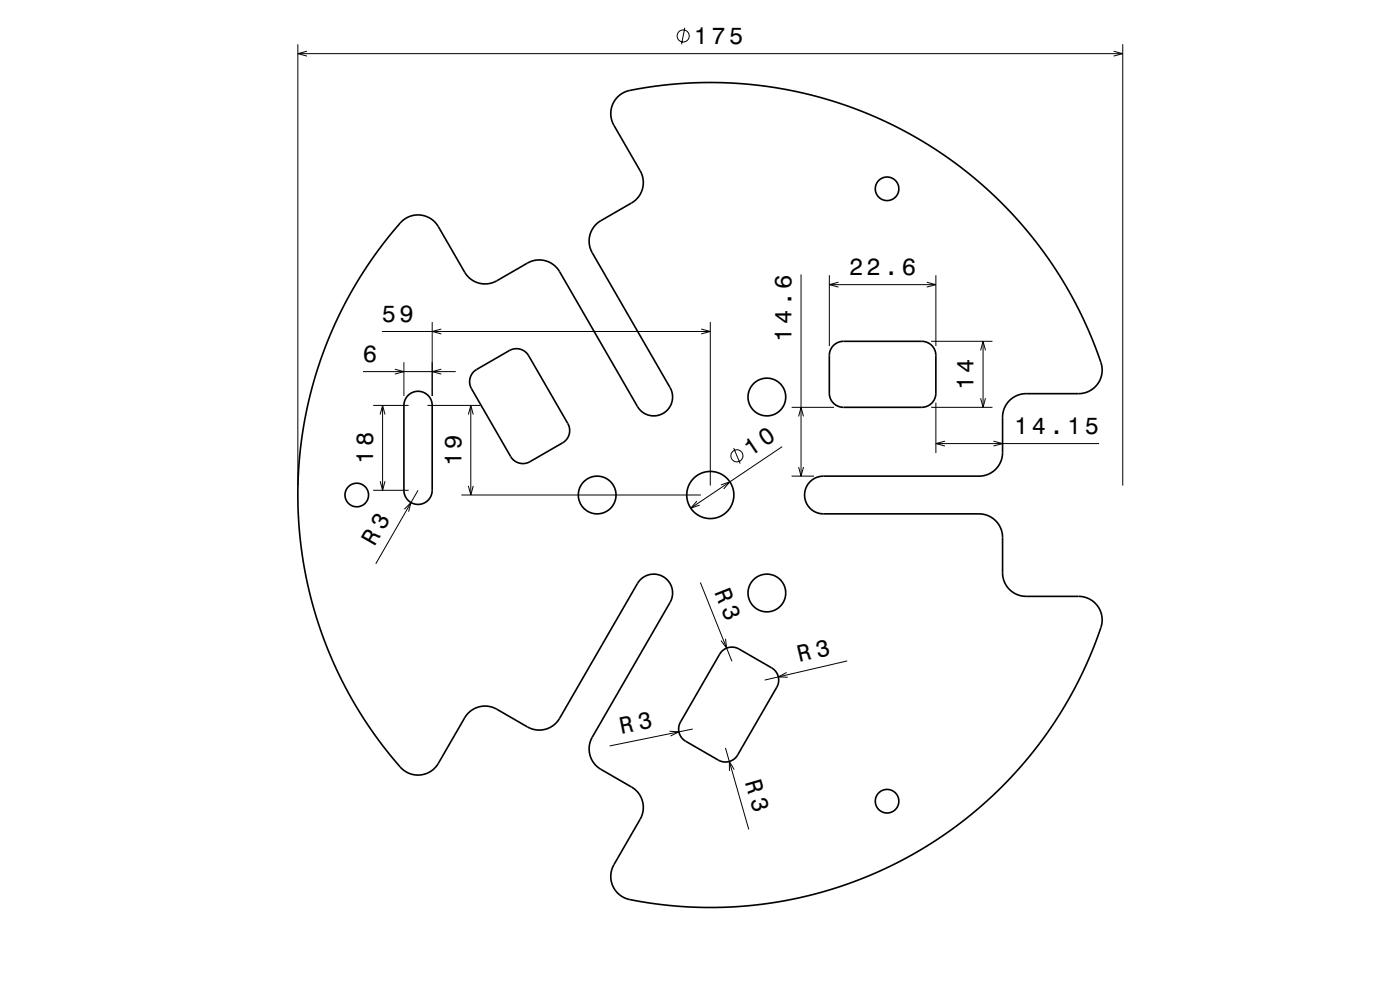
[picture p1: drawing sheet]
<svg xmlns="http://www.w3.org/2000/svg" width="297mm" height="210mm" viewBox="0 0 297 210" stroke-linecap="round" stroke-linejoin="round" font-family="sans-serif">
<g fill="none" stroke="#000" stroke-width=".21">
<path d="M63.2 9.4v93.6M63.2 11.4h175M65.1 10.9l-1.9 .5 1.9 .5M145.3 5.9l-.7 3.5M236.3 10.9l1.9 .5-1.9 .5M238.2 9.4v93.6M169.9 58.2v42.8M175.9 58.4v15M177.9 59.9l-2 .5 2 .5M196.6 59.9l1.9 .5-1.9 .5M198.5 58.4v15M77 78.8h19.7"/>
<path d="M81 70.3h69.7M83.8 78.3l1.9 .5-1.9 .6M85.7 76.8v7.2M91.7 68.3v15.7M93.6 69.8l-1.9 .5 1.9 .5M93.6 78.3l-1.9 .5 1.9 .6M148.8 69.8l1.9 .5-1.9 .5M150.7 68.3v34.7M175.9 60.4h22.6M197.5 72.4h13M208 74.3l.5-1.9 .6 1.9M208.5 72.4v14"/>
<path d="M79.2 86h7.5M80.6 87.9l.6-1.9 .5 1.9M81.2 86v18M90.7 86h11.2M99.4 87.9l.5-1.9 .5 1.9M99.9 86v19M155.6 95l1.4 3.3M165.9 94.7l-19.4 13.1M167.9 86.4h9M169.4 88.3l.5-1.9 .6 1.9M169.4 99.1l.5 1.9 .6-1.9M197.5 86.4h13"/>
<path d="M198.5 85.4v10.7M198.5 94.1h34.7M200.5 93.6l-2 .5 2 .5M208 84.5l.5 1.9 .6-1.9M210.8 93.6l1.9 .5-1.9 .5M79.2 104h7.5M80.6 102.1l.6 1.9 .5-1.9M85.8 108l1.4-1.4-.5 1.9M88.7 104l-9 15.6M97.9 105h50.8M99.4 103.1l.5 1.9 .5-1.9M147.9 106.3l-1.4 1.5 1.9-.7"/>
<path d="M152.9 102.9l1.9-.7-1.3 1.5M167.9 101h4.8M148.6 123.6l6.7 16.7M153.9 135.5l.2 2-1.1-1.6M142 155.1l2 .1-1.8 .9M147 154.6l-17.7 3.6M153.9 158.6l4.9 17.3M166.9 142.6l-1.8 1 2 .1M179.7 140.2l-17.5 4.1M155.8 163.2l-1.1-1.7 .1 2"/>
<circle cx="144.9" cy="7.6" r="1.28"/>
<circle cx="156.3" cy="96.7" r="1.28"/>
</g>
<g fill="none" stroke="#000" stroke-width=".35">
<path d="M85.1 47.1a5 5 0 0 1 7.9 1l5.7 9.8a5 5 0 0 0 6.7 1.7l6.6-3.8a5 5 0 0 1 6.7 1.8l16.7 28.8a4 4 0 0 0 5.4 1.2 4 4 0 0 0 1.4-5.4l-16.6-28.7a5 5 0 0 1 1.9-6.7l6.7-3.9a5 5 0 0 0 1.6-6.7l-5.7-9.8a5.1 5.1 0 0 1 4.5-7.4l7.9-1.1 7.3-.4 7.5 .2 7.7 1 7.8 1.6 7.4 2.3 7.1 3 7.2 3.6 6.3 4.1 5.9 4.5 5.4 4.9 5.6 6 4.7 6.2 3.9 6.1 3.4 6.4 3.2 7.6a6.7 6.7 0 0 1 .6 5.3 5 5 0 0 1-4.7 3.2h-11.4a5 5 0 0 0-4.7 5v7.6a5 5 0 0 1-5 4.9h-33.3a4 4 0 0 0-3.7 4.1 4 4 0 0 0 4 3.9h33.1a5 5 0 0 1 4.9 5v7.8a5 5 0 0 0 5 4.7h11.4a5.1 5.1 0 0 1 4.1 7.6l-2.8 6.9-3.5 7-3.9 6.3-4.8 6.4-5.2 5.8-5.9 5.4-6.4 4.9-5.8 3.7-6.7 3.5-7.3 3.1-6.9 2.3-7.8 1.7-7.5 1-7.5 .4-7.2-.3-8.4-1a7 7 0 0 1-4.8-2 5 5 0 0 1-.6-5.8l5.7-9.8a5 5 0 0 0-1.9-6.7l-6.6-3.8a5 5 0 0 1-1.8-6.7l16.7-28.8a4 4 0 0 0-1.7-5.3 4 4 0 0 0-5.4 1.5l-16.5 28.7a5 5 0 0 1-6.8 1.7l-6.7-3.9a5 5 0 0 0-6.6 2l-5.7 9.8a5.1 5.1 0 0 1-8.7-.2l-4.6-5.9-4.4-6.7-3.7-7-3-7.2-2.2-7.1-1.7-7.6-1.1-7.4-.3-8.5 .4-8 1.1-7.7 1.8-7.5 2.6-7.8 3.1-7.1 3.6-6.6 4.1-6.3zM100.5 78.8l7.6-4.4a3 3 0 0 1 4.1 1.1l8.3 14.3a3 3 0 0 1-1.1 4.1l-7 4a3 3 0 0 1-4.1-1.1l-8.3-14.3a3 3 0 0 1 .5-3.7zM176.9 73.2a3 3 0 0 1 2-.8h16.6a3 3 0 0 1 3 3v8a3 3 0 0 1-3 3h-16.6a3 3 0 0 1-3-3v-8a2.98 2.98 0 0 1 1-2.2zM86.6 83.8a3 3 0 0 1 3.3-.6 3 3 0 0 1 1.8 2.8v18a3 3 0 0 1-3 3 3 3 0 0 1-3-3v-18.2a3 3 0 0 1 .9-2zM153.1 138.2a3 3 0 0 1 3.7-.5l6.9 4a3 3 0 0 1 1.1 4.1l-8.3 14.3a2.99 2.99 0 0 1-4.1 1.1l-6.9-4a2.99 2.99 0 0 1-1.1-4.1z"/>
<circle cx="188.2" cy="40" r="2.5"/>
<circle cx="162.7" cy="84.2" r="4"/>
<circle cx="75.7" cy="105" r="2.5"/>
<circle cx="126.7" cy="105" r="4"/>
<circle cx="150.7" cy="105" r="5"/>
<circle cx="162.7" cy="125.8" r="4"/>
<circle cx="188.2" cy="170" r="2.5"/>
</g>
<g font-size="5.1">
<text x="159.2" y="96.9" transform="rotate(-34 159.2 96.9)">10</text>
<text x="79.4" y="116.1" transform="rotate(-60 79.4 116.1)">R 3</text>
</g>
<g font-size="5">
<text x="147.2" y="9.4">175</text>
<text x="180.1" y="58.4">22.6</text>
<text x="81" y="68.3">59</text>
<text x="77" y="76.8">6</text>
<text x="167.9" y="72.5" transform="rotate(-90 167.9 72.5)">14.6</text>
<text x="206.5" y="82.8" transform="rotate(-90 206.5 82.8)">14</text>
<text x="215.2" y="92.1">14.15</text>
<text x="79.2" y="98.4" transform="rotate(-90 79.2 98.4)">18</text>
<text x="97.9" y="98.9" transform="rotate(-90 97.9 98.9)">19</text>
<text x="151.5" y="125.5" transform="rotate(68 151.5 125.5)">R 3</text>
<text x="169.5" y="140.5" transform="rotate(-13 169.5 140.5)">R 3</text>
<text x="131.8" y="155.7" transform="rotate(-12 131.8 155.7)">R 3</text>
<text x="158" y="165.8" transform="rotate(74 158 165.8)">R 3</text>
</g>
</svg>
